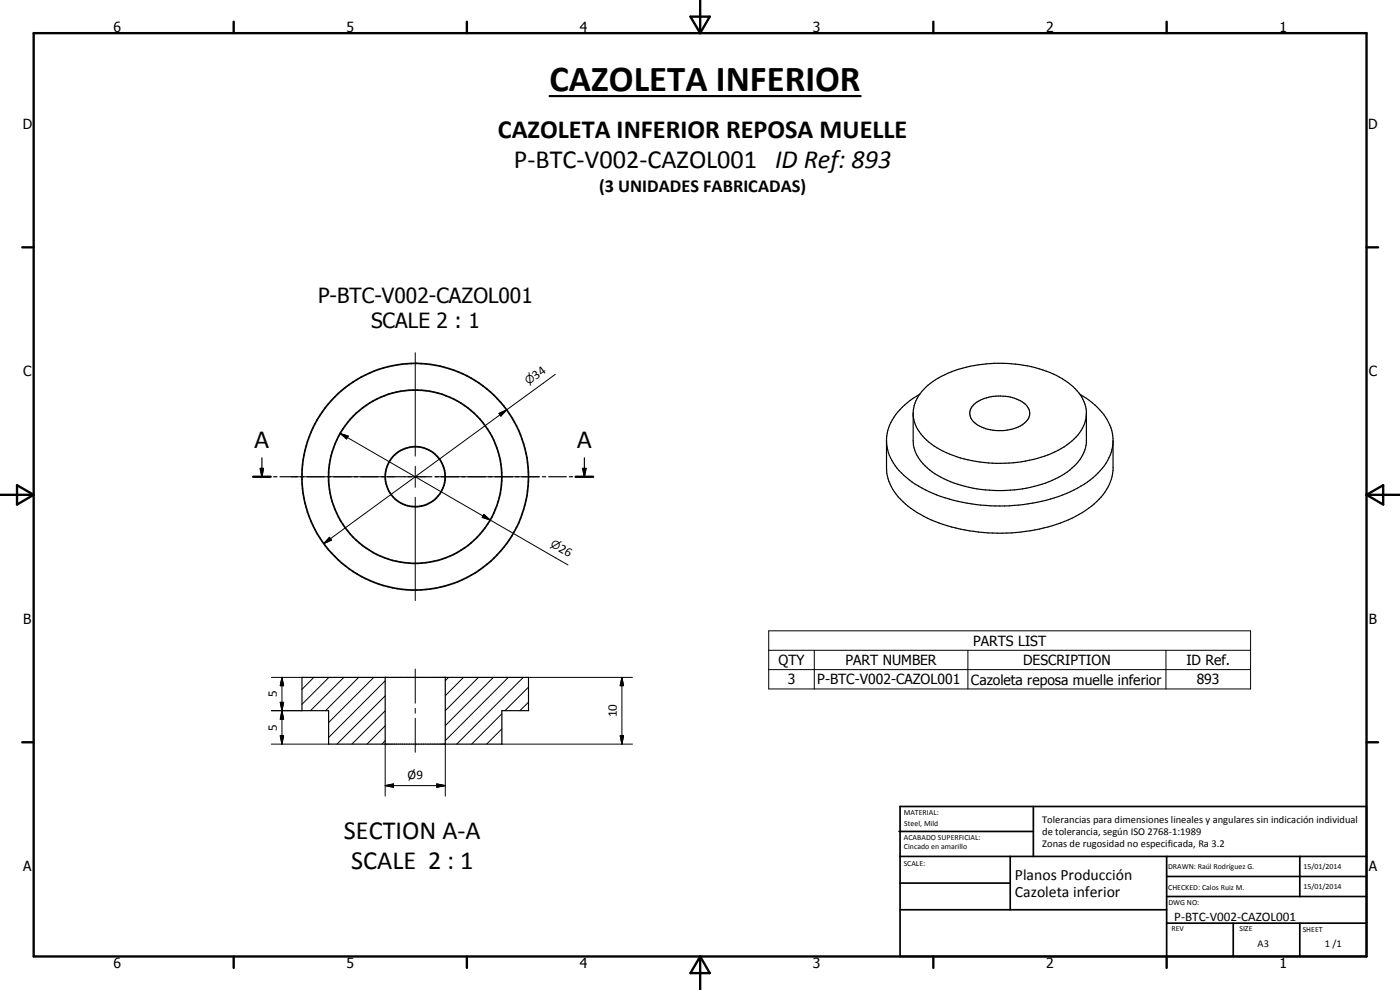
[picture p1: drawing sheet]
<svg xmlns="http://www.w3.org/2000/svg" width="420mm" height="297mm" viewBox="0 0 420 297" stroke-linecap="round" stroke-linejoin="round" font-family="sans-serif">
<g fill="none" stroke="#000" stroke-width=".51">
<path d="M269.8 249.5h40.3M270.1 242h140v45h-140zM270.1 257h140M303.2 257v16M310.1 242v15M350.1 257v30M390.1 257v12M270.1 265h33.1M270.1 273h80M350.1 277h60M350.1 269h60M350.1 263h60"/>
<path d="M370.1 277v10M390.1 277v10"/>
<circle cx="124.6" cy="143" r="26"/>
<circle cx="124.6" cy="143" r="34"/>
<circle cx="124.6" cy="143" r="9"/>
</g>
<g fill="none" stroke="#000" stroke-width=".35">
<path d="M276 118.3a18.4 18.4 0 0 0-9.7 11.7l-.2 1.6v8.7a14.9 14.9 0 0 0 6.4 11.6 43.9 43.9 0 0 0 25.4 8 47.7 47.7 0 0 0 27.9-6.7 16.5 16.5 0 0 0 8.2-12.1v-9.5a16.7 16.7 0 0 0-8.9-12.7l-1-.6M277.8 116.2a25.3 25.3 0 0 1 9.9-5.4 42.1 42.1 0 0 1 29.4 1.8 16.1 16.1 0 0 1 8.5 8.7l.4 2.2v9.4a12.9 12.9 0 0 1-6.5 9.3 40.1 40.1 0 0 1-31 3.4 22.1 22.1 0 0 1-12.5-7.8l-1.2-2-.7-2.2v-9.8a10.7 10.7 0 0 1 3.7-7.6zM78.6 137.4v5.6M175.4 137.4v5.6M266.1 132.5a14.9 14.9 0 0 0 6.8 11.5 35.5 35.5 0 0 0 9.5 5 56.6 56.6 0 0 0 31.5 1.1 31.3 31.3 0 0 0 17.6-10.4 12.9 12.9 0 0 0 2.5-7.2M292.3 121.3a13.2 13.2 0 0 1 15.4-.1 3.5 3.5 0 0 1-.6 6 13.2 13.2 0 0 1-14.8-.6 3.4 3.4 0 0 1 0-5.3zM326 124.2a12.1 12.1 0 0 1-5.9 9.4 38.3 38.3 0 0 1-24.8 5.2 29.9 29.9 0 0 1-17.8-7.3 10.8 10.8 0 0 1-3.4-6.9M76 143h5.2M78.1 140.5h1l-.5 2.5zM82.1 143h1M84 143h5.3M90.2 143h1"/>
<path d="M92.1 143h5.3M98.2 143h1.1M100.1 143h5.3M106.3 143h1M108.2 143h5.3M114.4 143h1M116.3 143h5.3M122.4 143h1.1M124.4 143h5.2M130.5 143h1M132.4 143h5.3M138.5 143h1.1"/>
<path d="M140.5 143h5.2M146.6 143h1M148.5 143h5.3M154.7 143h1M156.6 143h5.3M162.8 143h1M164.7 143h5.3M170.8 143h1.1M172.8 143h5.2M174.9 140.5h1l-.5 2.5zM90.6 203.2h68v10h-8v10.1h-52v-10.1h-8zM115.6 203.2v20.1"/>
<path d="M133.6 203.2v20.1"/>
</g>
<g fill="none" stroke="#000" stroke-width=".71">
<path d="M10.1 9.9h400v277.1h-400zM70.1 6.5v3.4M140.1 6.5v3.4M207.2 5h5.8l-2.9 4.9zM210.1 0v9.9M280.1 6.5v3.4M350.1 6.5v3.4M6.7 74.2h3.4M410.1 74.2h3.5M.1 148.5h10M5.1 145.6l5 2.9-5 2.9zM76 143h5.2"/>
<path d="M172.8 143h5.2M410.1 148.5h10M410.1 148.5l5-2.9v5.8zM6.7 222.7h3.4M410.1 222.7h3.5M70.1 287v3.4M140.1 287v3.4M210.1 287v10M210.1 287l2.9 5h-5.8zM280.1 287v3.4M350.1 287v3.4"/>
</g>
<g fill="none" stroke="#000" stroke-width=".3">
<path d="M124.6 105.8v31.1M166.7 112.3l-14.7 10.7M102.1 130l2.4 .9-.5 .8zM102.1 130l45 26M124.6 139.9v6.3M149.8 124l2.2-1-1.7 1.8zM152 123l-54.8 40.1M87.4 143h31M121.4 143h6.4M124.6 149.2v31M130.8 143h31M145.2 154.3l1.9 1.7-2.4-.8z"/>
<path d="M147.1 156l23.4 13.5M98.9 161.2l.6 .9-2.3 1zM230.7 189.3h144.6v17.4h-144.6zM230.7 195.1h144.6M244.4 195.1v11.6M290.5 195.1v11.6M349.9 195.1v11.6M81.4 203.2h9.2M81.4 213.2h9.2M84.1 210.7h1l-.5 2.5zM84.1 210.7l1 5.1h-1l1-5.1zM84.6 203.2l.5 2.5h-1z"/>
<path d="M84.6 213.2l.5 2.6h-1zM84.6 203.2v20.1M94.2 203.2l-3.6 3.6M98.7 203.2l-8.1 8.1M103.2 203.2l-10 10M107.6 203.2l-9.9 10M112.2 203.2l-13.6 13.6M115.6 217.8l-5.5 5.5M115.6 213.3l-10 10M115.6 208.8l-14.5 14.5M115.6 204.3l-17 17M124.6 200.7v10.3"/>
<path d="M124.6 212.5v1.5M124.6 215.5v10.2M134.6 203.2l-1 1.1M139.1 203.2l-5.5 5.5M143.6 203.2l-10 10M148.1 203.2l-14.5 14.5M150.6 218.7l-4.6 4.6M150.6 214.2l-9 9.1M152.6 203.2l-19 19M157 203.2l-19.9 20.1M158.6 210.7l-2.6 2.5M158.6 206.2l-7.1 7"/>
<path d="M158.6 203.2h31.2M186.6 203.2l.5 2.5h-1zM186.6 203.2v20.1M230.7 200.9h144.6M81.4 223.3h17.2M84.1 220.8h1l-.5 2.5zM115.6 235.7l2.5-.5v1zM115.6 222.2l-1 1.1M115.6 235.7h18M115.6 223.3v15.6M131.1 235.2l2.5 .5-2.5 .5zM133.6 223.3v15.6"/>
<path d="M150.6 223.2l-.1 .1M150.6 223.3h39.2M186.1 220.8h1l-.5 2.5z"/>
</g>
<g fill="#000">
<path d="M102.1 130l2.4 .9-.5 .8zM149.8 124l2.2-1-1.7 1.8zM78.1 140.5h1l-.5 2.5zM145.2 154.3l1.9 1.7-2.4-.8zM174.9 140.5h1l-.5 2.5zM98.9 161.2l.6 .9-2.3 1zM84.1 210.7h1l-.5 2.5zM84.6 203.2l.5 2.5h-1zM84.6 213.2l.5 2.6h-1zM186.6 203.2l.5 2.5h-1zM84.1 220.8h1l-.5 2.5zM115.6 235.7l2.5-.5v1z"/>
<path d="M131.1 235.2l2.5 .5-2.5 .5zM186.1 220.8h1l-.5 2.5z"/>
</g>
<path d="M164.9 28.8h93.4" fill="none" stroke="#000" stroke-width=".63"/>
<text font-size="11" x="164.9" y="27.3">CAZOLETA INFERIOR</text>
<g font-size="7.9">
<text x="149.4" y="41.4">CAZOLETA INFERIOR REPOSA MUELLE</text>
<text x="154.3" y="50.5">P-BTC-V002-CAZOL001 ID Ref: 893</text>
<text x="76.3" y="134.5">A</text>
<text x="173.1" y="134.5">A</text>
<text x="103.2" y="251.7">SECTION A-A</text>
<text x="105.4" y="260.6">SCALE 2 : 1</text>
</g>
<g font-size="6.3">
<text x="95.4" y="91">P-BTC-V002-CAZOL001</text>
<text x="111.4" y="98.5">SCALE 2 : 1</text>
</g>
<text font-size="5.5" x="179.8" y="57.5">(3 UNIDADES FABRICADAS)</text>
<g font-size="4.7">
<text x="304.6" y="263.9">Planos Producción</text>
<text x="304.6" y="269.3">Cazoleta inferior</text>
</g>
<g font-size="4.2">
<text x="34" y="9.6">6</text>
<text x="104" y="9.6">5</text>
<text x="174" y="9.6">4</text>
<text x="244" y="9.6">3</text>
<text x="314" y="9.6">2</text>
<text x="384" y="9.6">1</text>
<text x="6.8" y="38.7">D</text>
<text x="410.6" y="38.7">D</text>
<text x="7" y="112.9">C</text>
<text x="410.8" y="112.9">C</text>
<text x="7" y="187.1">B</text>
<text x="410.8" y="187.1">B</text>
<text x="292" y="193.8">PARTS LIST</text>
<text x="233.6" y="199.6">QTY</text>
<text x="253.7" y="199.5">PART NUMBER</text>
<text x="307" y="199.6">DESCRIPTION</text>
<text x="356.1" y="199.6">ID Ref.</text>
<text x="236.4" y="205.4">3</text>
<text x="245.3" y="205.4">P-BTC-V002-CAZOL001</text>
<text x="291.4" y="205.4">Cazoleta reposa muelle inferior</text>
<text x="359.1" y="205.4">893</text>
<text x="7" y="261.4">A</text>
<text x="410.8" y="261.4">A</text>
<text x="34" y="290.4">6</text>
<text x="104" y="290.4">5</text>
<text x="174" y="290.4">4</text>
<text x="244" y="290.4">3</text>
<text x="314" y="290.4">2</text>
<text x="384" y="290.4">1</text>
</g>
<g font-size="3.9">
<text x="160.9" y="113.9" transform="rotate(-36 160.9 113.9)">34</text>
<text x="167.5" y="165.3" transform="rotate(30 167.5 165.3)">26</text>
<text x="83.1" y="209.3" transform="rotate(-90 83.1 209.3)">5</text>
<text x="185.1" y="215.3" transform="rotate(-90 185.1 215.3)">10</text>
<text x="83.1" y="219.2" transform="rotate(-90 83.1 219.2)">5</text>
<text x="122.3" y="233.7">Ø9</text>
<text x="352.4" y="276.3">P-BTC-V002-CAZOL001</text>
</g>
<g font-size="3.3">
<text x="158.6" y="115.6" transform="rotate(-36 158.6 115.6)">n</text>
<text x="165" y="163.9" transform="rotate(30 165 163.9)">n</text>
</g>
<g font-size="3.1">
<text x="312.7" y="246.8">Tolerancias para dimensiones lineales y angulares sin indicación individual</text>
<text x="312.7" y="250.4">de tolerancia, según ISO 2768-1:1989</text>
<text x="312.7" y="254">Zonas de rugosidad no especificada, Ra 3.2</text>
<text x="377.4" y="284.1">A3</text>
<text x="397.6" y="284.2">1 /1</text>
</g>
<g font-size="2.4">
<text x="271.2" y="244.4">MATERIAL:</text>
<text x="271.3" y="252">ACABADO SUPERFICIAL:</text>
<text x="271.4" y="247.9">Steel, Mild</text>
<text x="271.3" y="254.6">Cincado en amarillo</text>
<text x="271.2" y="259.7">SCALE:</text>
<text x="350.6" y="260.8">DRAWN: Raúl Rodríguez G.</text>
<text x="391.2" y="260.6">15/01/2014</text>
<text x="350.6" y="267">CHECKED: Calos Ruiz M.</text>
<text x="391.2" y="266.7">15/01/2014</text>
<text x="350.6" y="271.4">DWG NO:</text>
<text x="351.6" y="279.3">REV</text>
<text x="372" y="279.4">SIZE</text>
<text x="391" y="279.6">SHEET</text>
</g>
</svg>
